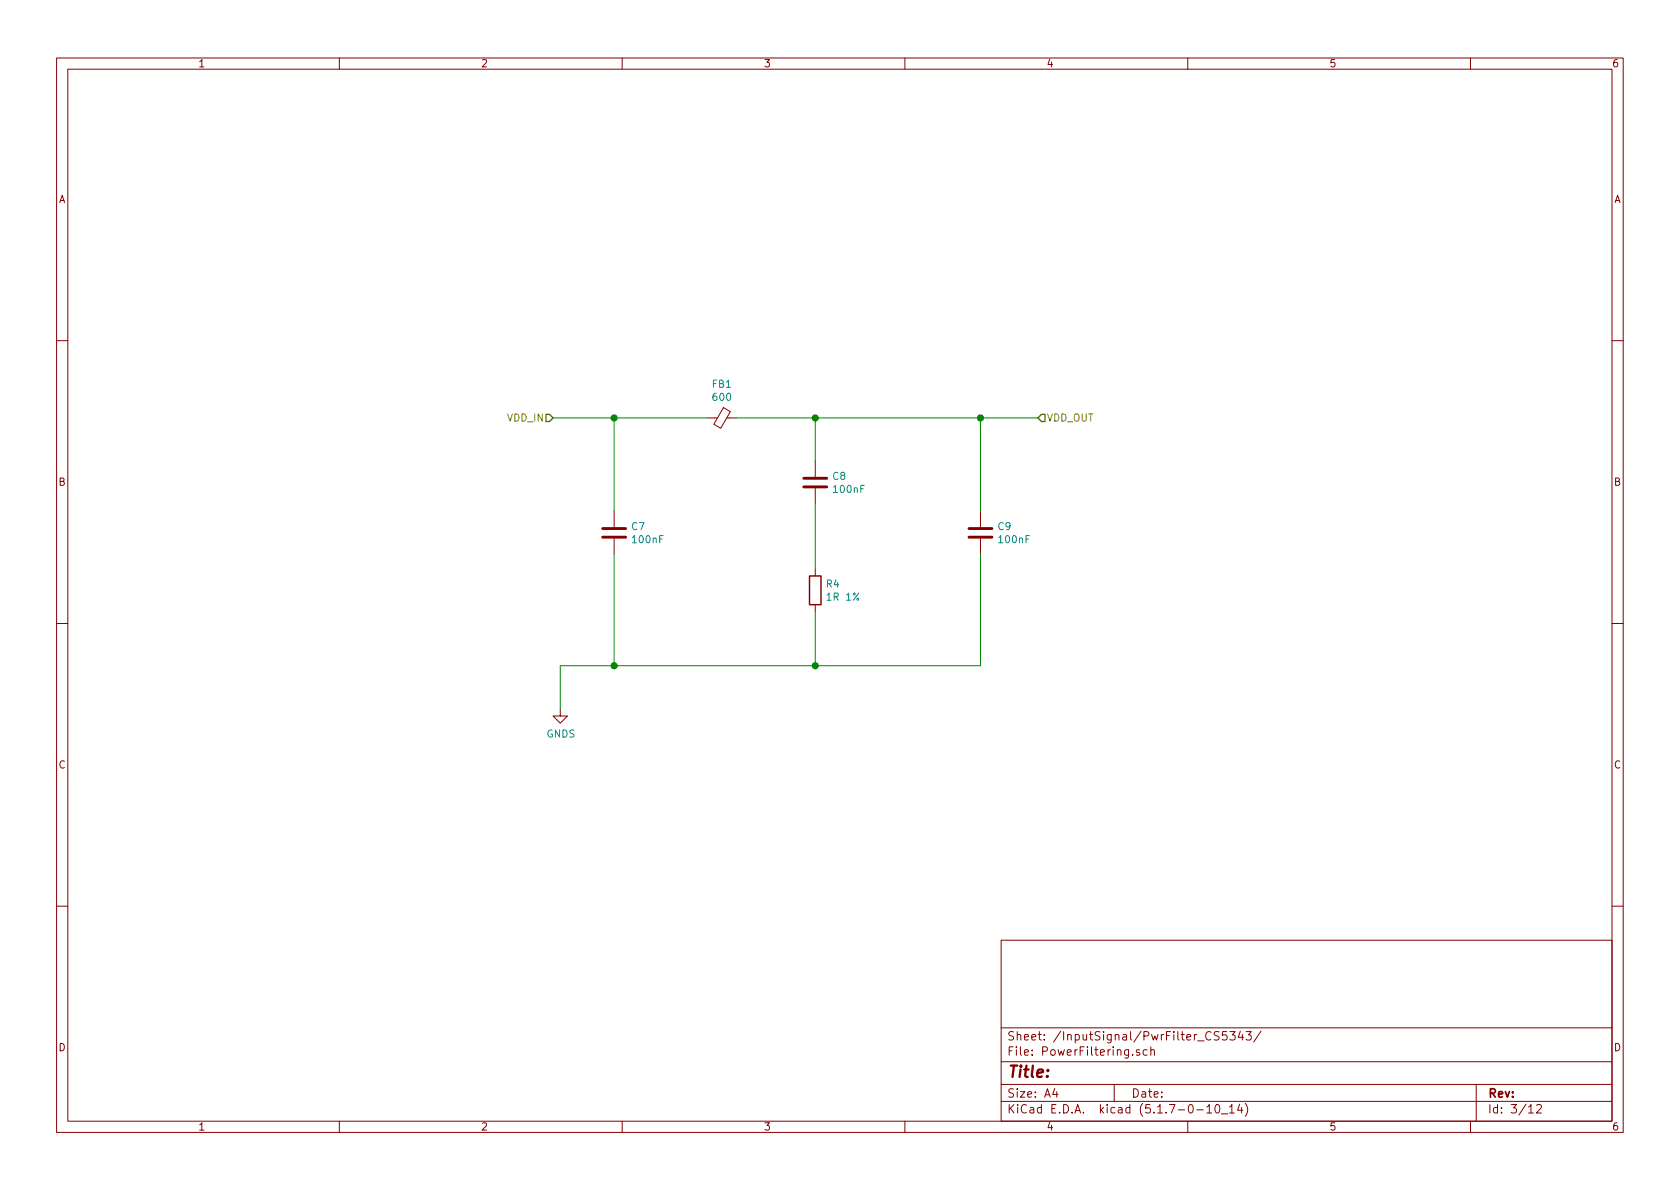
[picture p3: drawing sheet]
<svg xmlns="http://www.w3.org/2000/svg" width="297mm" height="210mm" viewBox="0 0 297 210" stroke-linecap="round" stroke-linejoin="round" font-family="sans-serif">
<g fill="none" stroke="#840000" stroke-width=".18">
<path d="M10 10.3h277v189.9h-277zM12 12.2h273v186.1h-273zM60 10.3v1.9M110 10.3v1.9M160 10.3v1.9M210 10.3v1.9M260 10.3v1.9M10 60.2h2M125.1 73.9h1.7M127.9 72.1l1.2 .7-1.7 2.9-1.2-.7zM128.5 73.9h1.7M285 60.2h2"/>
<path d="M108.6 90.4v2.8M108.6 95.2v2.8M144.1 81.5v2.8M144.1 86.4v2.7M173.4 90.4v2.8M173.4 95.2v2.8M10 110.3h2M144.1 100.6v1.2M144.1 106.9v1.3M285 110.3h2M99.1 125.3v1.3h1.2l-1.2 1.3-1.3-1.3h1.3M10 160.2h2"/>
<path d="M177 166.3h108v32h-108zM285 160.2h2M60 198.3v1.9M110 198.3v1.9M160 198.3v1.9M177 194.8h108M177 191.8h108M177 187.8h108M177 181.8h108M186.5 192.5l-.4 1h1M186.8 193v1M197 191.8v3"/>
<path d="M200.3 186.5v.1M201.5 185.7l-.4-.1-.2 .2 .1 .2 .5 .2v.3h-.6M202.8 185.7l-.4-.1-.3 .3 .1 .6 .2 .1 .4-.1M203.5 185.7l.2-.1 .3 .1 .1 .9M203.5 185.1v1.5M210 198.3v1.9M211.6 196.3h1.2M213.4 195.8l.4-.5v1.5M213.4 196.8h.8M215 195.4l.3-.1a.94 .94 0 0 1 0 1.5 .8 .8 0 0 1-.6-.6 .8 .8 0 0 1 .3-.8zM215.5 182.5l-.5-.1-.3 .3 .1 .4 .7 .3v.4l-.3 .1-.5-.1M216 197h1.1"/>
<path d="M216.9 182.4h-.7l-.1 .7 .2-.1 .5 .1 .2 .2-.1 .5-.2 .1-.6-.1M217.4 195.8l.4-.5v1.5M217.4 196.8h.8M217.4 182.4h1l-.5 .6 .4 .1v.7l-.2 .1-.7-.1M219.2 195.2l-.4 1.1h.9M219.3 182.3l-.4 1.1h1M219.5 195.8v1M219.7 182.9v1M220.2 195.1a1.71 1.71 0 0 1 0 2.3M220.3 182.4h.9l-.4 .6 .4 .1v.7l-.2 .1-.7-.1M223 182.3l-1.3 2M260 198.3v1.9"/>
<path d="M261 191.8v6.5M270.3 195.8l.4-.5v1.5M270.3 196.8h.8M271.7 195.5l.2-.2h.4l.2 .5-.9 1h.9"/>
</g>
<path d="M106.6 95h4M106.6 93.5h4M142.1 86.1h4.1M142.1 84.6h4.1M171.3 95h4.1M171.3 93.5h4.1" fill="none" stroke="#840000" stroke-width=".51"/>
<path d="M143.1 101.8h2.1v5.1h-2.1z" fill="none" stroke="#840000" stroke-width=".25"/>
<path d="M97.8 73.9h27.3M108.6 73.9v16.5M130.2 73.9h53.3M144.1 73.9v7.6M173.4 73.9v16.5M108.6 98v19.7M144.1 89.1v11.5M173.4 98v19.7h-74.3v7.6M144.1 108.2v9.5" fill="none" stroke="#008400" stroke-width=".18"/>
<path d="M96.5 73.3h.7l.6 .6-.6 .6h-.7zM184.1 73.3h.7v1.2h-.7l-.6-.6z" fill="none" stroke="#848400" stroke-width=".25"/>
<g fill="#008400" stroke="#008400" stroke-width=".25">
<circle cx="144.1" cy="73.9" r=".51"/>
<circle cx="173.4" cy="73.9" r=".51"/>
<circle cx="144.1" cy="117.7" r=".51"/>
<circle cx="108.6" cy="73.9" r=".51"/>
<circle cx="108.6" cy="117.7" r=".51"/>
</g>
<text font-size="2.8" fill="#840000" x="178" y="190.5">Title:</text>
<g font-size="2.1" fill="#840000">
<text x="178" y="184">Sheet: /InputSignal/PwrFilter_CS5343/</text>
<text x="178" y="186.7">File: PowerFiltering.sch</text>
<text x="178" y="196.9">KiCad E.D.A. kicad (5.1.7-0-10_14)</text>
<text x="178" y="194.1">Size: A4</text>
<text x="200" y="194.1">Date:</text>
<text x="263" y="194.1">Rev:</text>
<text x="263" y="196.9">Id: 3/12</text>
</g>
<g font-size="1.8" fill="#840000">
<text x="35" y="11.9">1</text>
<text x="85" y="11.9">2</text>
<text x="135" y="11.9">3</text>
<text x="185" y="11.9">4</text>
<text x="235" y="11.9">5</text>
<text x="285" y="11.9">6</text>
<text x="10.4" y="35.9">A</text>
<text x="285.4" y="35.9">A</text>
<text x="10.4" y="85.9">B</text>
<text x="285.4" y="85.9">B</text>
<text x="10.4" y="135.9">C</text>
<text x="285.4" y="135.9">C</text>
<text x="10.4" y="185.9">D</text>
<text x="285.4" y="185.9">D</text>
<text x="35" y="199.9">1</text>
<text x="85" y="199.9">2</text>
<text x="135" y="199.9">3</text>
<text x="185" y="199.9">4</text>
<text x="235" y="199.9">5</text>
<text x="285" y="199.9">6</text>
</g>
<g font-size="1.8" fill="#008484">
<text x="126" y="68.6">FB1</text>
<text x="126.2" y="70.9">600</text>
<text x="147.3" y="84.9">C8</text>
<text x="147.5" y="87.2">100nF</text>
<text x="111.7" y="93.7">C7</text>
<text x="176.5" y="93.7">C9</text>
<text x="112" y="96.1">100nF</text>
<text x="176.7" y="96.1">100nF</text>
<text x="146.1" y="103.9">R4</text>
<text x="146.4" y="106.2">1R 1%</text>
<text x="96.6" y="130.4">GNDS</text>
</g>
<g font-size="1.8" fill="#848400">
<text x="89.8" y="74.5">VDD_IN</text>
<text x="185" y="74.5">VDD_OUT</text>
</g>
</svg>
